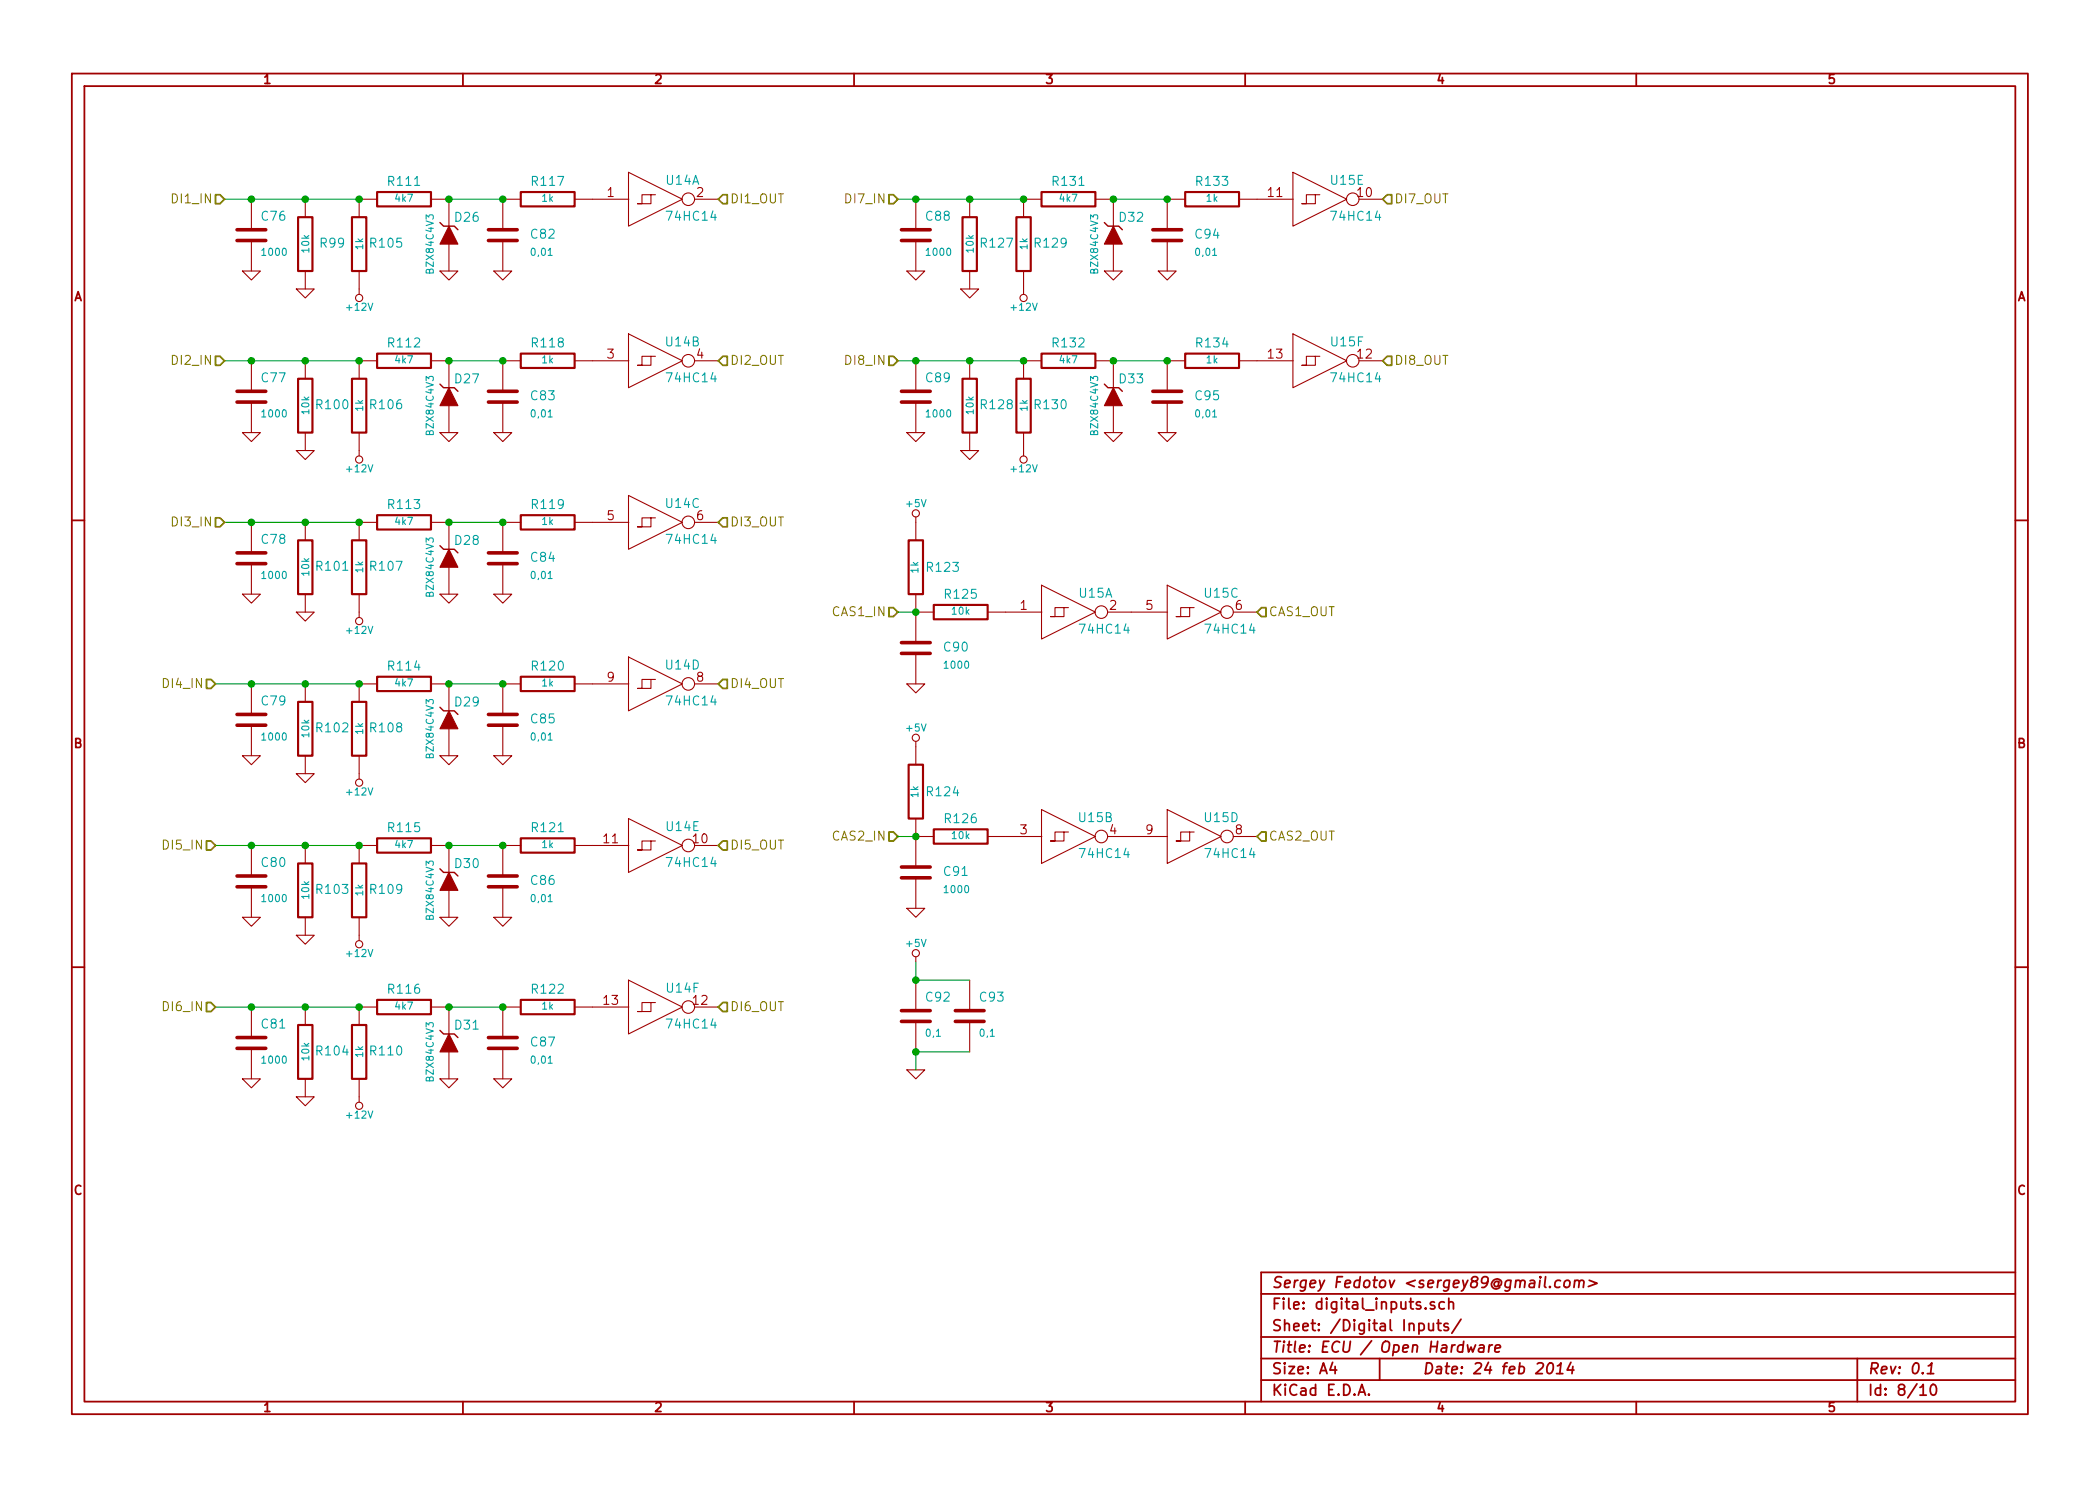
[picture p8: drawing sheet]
EESchema Schematic File Version 2
LIBS:openecu
LIBS:openecu-cache
EELAYER 27 0
EELAYER END
$Descr A4 11693 8268
encoding utf-8
Sheet 8 10
Title "ECU / Open Hardware"
Date "24 feb 2014"
Rev "0.1"
Comp "Sergey Fedotov <sergey89@gmail.com>"
Comment1 ""
Comment2 ""
Comment3 ""
Comment4 ""
$EndDescr
$Comp
L 74HC14 U14
U 1 1
P 3600 1100
F 0 "U14" H 3800 1200 50  0000 C CNN
F 1 "74HC14" H 3850 1000 50  0000 C CNN
F 2 "~" H 3650 1100 60  0000 C CNN
F 3 "~" H 3650 1100 60  0000 C CNN
	1    3600 1100
	1    0    0    -1  
$EndComp
$Comp
L R R117
U 1 1
P 3050 1100
F 0 "R117" V 3150 1100 50  0000 C CNN
F 1 "1k" V 3057 1101 40  0000 C CNN
F 2 "~" V 2980 1100 30  0000 C CNN
F 3 "~" H 3050 1100 30  0000 C CNN
	1    3050 1100
	0    -1   -1   0   
$EndComp
$Comp
L C C82
U 1 1
P 2800 1300
F 0 "C82" H 2950 1300 50  0000 L CNN
F 1 "0,01" H 2950 1200 40  0000 L CNN
F 2 "~" H 2838 1150 30  0000 C CNN
F 3 "~" H 2800 1300 60  0000 C CNN
	1    2800 1300
	1    0    0    -1  
$EndComp
$Comp
L BZX84C4V3 D26
U 1 1
P 2500 1300
F 0 "D26" V 2600 1200 50  0000 C CNN
F 1 "BZX84C4V3" H 2450 1400 40  0000 C CNN
F 2 "~" H 2500 1300 60  0000 C CNN
F 3 "~" H 2500 1300 60  0000 C CNN
	1    2500 1300
	0    -1   -1   0   
$EndComp
Wire Wire Line
	2500 1100 2800 1100
Connection ~ 2800 1100
$Comp
L GND #PWR147
U 1 1
P 2500 1500
F 0 "#PWR147" H 2500 1500 30  0001 C CNN
F 1 "GND" H 2500 1430 30  0001 C CNN
F 2 "~" H 2500 1500 60  0000 C CNN
F 3 "~" H 2500 1500 60  0000 C CNN
	1    2500 1500
	1    0    0    -1  
$EndComp
$Comp
L GND #PWR153
U 1 1
P 2800 1500
F 0 "#PWR153" H 2800 1500 30  0001 C CNN
F 1 "GND" H 2800 1430 30  0001 C CNN
F 2 "~" H 2800 1500 60  0000 C CNN
F 3 "~" H 2800 1500 60  0000 C CNN
	1    2800 1500
	1    0    0    -1  
$EndComp
$Comp
L R R111
U 1 1
P 2250 1100
F 0 "R111" V 2350 1100 50  0000 C CNN
F 1 "4k7" V 2257 1101 40  0000 C CNN
F 2 "~" V 2180 1100 30  0000 C CNN
F 3 "~" H 2250 1100 30  0000 C CNN
	1    2250 1100
	0    -1   -1   0   
$EndComp
Connection ~ 2500 1100
$Comp
L R R99
U 1 1
P 1700 1350
F 0 "R99" H 1850 1350 50  0000 C CNN
F 1 "10k" V 1707 1351 40  0000 C CNN
F 2 "~" V 1630 1350 30  0000 C CNN
F 3 "~" H 1700 1350 30  0000 C CNN
	1    1700 1350
	1    0    0    -1  
$EndComp
$Comp
L R R105
U 1 1
P 2000 1350
F 0 "R105" H 2150 1350 50  0000 C CNN
F 1 "1k" V 2007 1351 40  0000 C CNN
F 2 "~" V 1930 1350 30  0000 C CNN
F 3 "~" H 2000 1350 30  0000 C CNN
	1    2000 1350
	1    0    0    -1  
$EndComp
$Comp
L +12V #PWR141
U 1 1
P 2000 1600
F 0 "#PWR141" H 2000 1690 20  0001 C CNN
F 1 "+12V" H 2000 1700 40  0000 C CNN
F 2 "~" H 2000 1600 60  0000 C CNN
F 3 "~" H 2000 1600 60  0000 C CNN
	1    2000 1600
	-1   0    0    1   
$EndComp
$Comp
L GND #PWR135
U 1 1
P 1700 1600
F 0 "#PWR135" H 1700 1600 30  0001 C CNN
F 1 "GND" H 1700 1530 30  0001 C CNN
F 2 "~" H 1700 1600 60  0000 C CNN
F 3 "~" H 1700 1600 60  0000 C CNN
	1    1700 1600
	1    0    0    -1  
$EndComp
Wire Wire Line
	1250 1100 1400 1100
Wire Wire Line
	1400 1100 1700 1100
Wire Wire Line
	1700 1100 2000 1100
Wire Wire Line
	1700 1100 1700 1100
Connection ~ 2000 1100
Text HLabel 1250 1100 0    50   Input ~ 0
DI1_IN
Connection ~ 1700 1100
Text HLabel 4000 1100 2    50   Input ~ 0
DI1_OUT
$Comp
L 74HC14 U14
U 2 1
P 3600 2000
F 0 "U14" H 3800 2100 50  0000 C CNN
F 1 "74HC14" H 3850 1900 50  0000 C CNN
F 2 "~" H 3650 2000 60  0000 C CNN
F 3 "~" H 3650 2000 60  0000 C CNN
	2    3600 2000
	1    0    0    -1  
$EndComp
$Comp
L R R118
U 1 1
P 3050 2000
F 0 "R118" V 3150 2000 50  0000 C CNN
F 1 "1k" V 3057 2001 40  0000 C CNN
F 2 "~" V 2980 2000 30  0000 C CNN
F 3 "~" H 3050 2000 30  0000 C CNN
	1    3050 2000
	0    -1   -1   0   
$EndComp
$Comp
L C C83
U 1 1
P 2800 2200
F 0 "C83" H 2950 2200 50  0000 L CNN
F 1 "0,01" H 2950 2100 40  0000 L CNN
F 2 "~" H 2838 2050 30  0000 C CNN
F 3 "~" H 2800 2200 60  0000 C CNN
	1    2800 2200
	1    0    0    -1  
$EndComp
$Comp
L BZX84C4V3 D27
U 1 1
P 2500 2200
F 0 "D27" V 2600 2100 50  0000 C CNN
F 1 "BZX84C4V3" H 2450 2300 40  0000 C CNN
F 2 "~" H 2500 2200 60  0000 C CNN
F 3 "~" H 2500 2200 60  0000 C CNN
	1    2500 2200
	0    -1   -1   0   
$EndComp
Wire Wire Line
	2500 2000 2800 2000
Connection ~ 2800 2000
$Comp
L GND #PWR148
U 1 1
P 2500 2400
F 0 "#PWR148" H 2500 2400 30  0001 C CNN
F 1 "GND" H 2500 2330 30  0001 C CNN
F 2 "~" H 2500 2400 60  0000 C CNN
F 3 "~" H 2500 2400 60  0000 C CNN
	1    2500 2400
	1    0    0    -1  
$EndComp
$Comp
L GND #PWR154
U 1 1
P 2800 2400
F 0 "#PWR154" H 2800 2400 30  0001 C CNN
F 1 "GND" H 2800 2330 30  0001 C CNN
F 2 "~" H 2800 2400 60  0000 C CNN
F 3 "~" H 2800 2400 60  0000 C CNN
	1    2800 2400
	1    0    0    -1  
$EndComp
$Comp
L R R112
U 1 1
P 2250 2000
F 0 "R112" V 2350 2000 50  0000 C CNN
F 1 "4k7" V 2257 2001 40  0000 C CNN
F 2 "~" V 2180 2000 30  0000 C CNN
F 3 "~" H 2250 2000 30  0000 C CNN
	1    2250 2000
	0    -1   -1   0   
$EndComp
Connection ~ 2500 2000
$Comp
L R R100
U 1 1
P 1700 2250
F 0 "R100" H 1850 2250 50  0000 C CNN
F 1 "10k" V 1707 2251 40  0000 C CNN
F 2 "~" V 1630 2250 30  0000 C CNN
F 3 "~" H 1700 2250 30  0000 C CNN
	1    1700 2250
	1    0    0    -1  
$EndComp
$Comp
L R R106
U 1 1
P 2000 2250
F 0 "R106" H 2150 2250 50  0000 C CNN
F 1 "1k" V 2007 2251 40  0000 C CNN
F 2 "~" V 1930 2250 30  0000 C CNN
F 3 "~" H 2000 2250 30  0000 C CNN
	1    2000 2250
	1    0    0    -1  
$EndComp
$Comp
L +12V #PWR142
U 1 1
P 2000 2500
F 0 "#PWR142" H 2000 2590 20  0001 C CNN
F 1 "+12V" H 2000 2600 40  0000 C CNN
F 2 "~" H 2000 2500 60  0000 C CNN
F 3 "~" H 2000 2500 60  0000 C CNN
	1    2000 2500
	-1   0    0    1   
$EndComp
$Comp
L GND #PWR136
U 1 1
P 1700 2500
F 0 "#PWR136" H 1700 2500 30  0001 C CNN
F 1 "GND" H 1700 2430 30  0001 C CNN
F 2 "~" H 1700 2500 60  0000 C CNN
F 3 "~" H 1700 2500 60  0000 C CNN
	1    1700 2500
	1    0    0    -1  
$EndComp
Wire Wire Line
	1250 2000 1400 2000
Wire Wire Line
	1400 2000 1700 2000
Wire Wire Line
	1700 2000 2000 2000
Wire Wire Line
	1700 2000 1700 2000
Connection ~ 2000 2000
Text HLabel 1250 2000 0    50   Input ~ 0
DI2_IN
Connection ~ 1700 2000
Text HLabel 4000 2000 2    50   Input ~ 0
DI2_OUT
$Comp
L 74HC14 U14
U 3 1
P 3600 2900
F 0 "U14" H 3800 3000 50  0000 C CNN
F 1 "74HC14" H 3850 2800 50  0000 C CNN
F 2 "~" H 3650 2900 60  0000 C CNN
F 3 "~" H 3650 2900 60  0000 C CNN
	3    3600 2900
	1    0    0    -1  
$EndComp
$Comp
L R R119
U 1 1
P 3050 2900
F 0 "R119" V 3150 2900 50  0000 C CNN
F 1 "1k" V 3057 2901 40  0000 C CNN
F 2 "~" V 2980 2900 30  0000 C CNN
F 3 "~" H 3050 2900 30  0000 C CNN
	1    3050 2900
	0    -1   -1   0   
$EndComp
$Comp
L C C84
U 1 1
P 2800 3100
F 0 "C84" H 2950 3100 50  0000 L CNN
F 1 "0,01" H 2950 3000 40  0000 L CNN
F 2 "~" H 2838 2950 30  0000 C CNN
F 3 "~" H 2800 3100 60  0000 C CNN
	1    2800 3100
	1    0    0    -1  
$EndComp
$Comp
L BZX84C4V3 D28
U 1 1
P 2500 3100
F 0 "D28" V 2600 3000 50  0000 C CNN
F 1 "BZX84C4V3" H 2450 3200 40  0000 C CNN
F 2 "~" H 2500 3100 60  0000 C CNN
F 3 "~" H 2500 3100 60  0000 C CNN
	1    2500 3100
	0    -1   -1   0   
$EndComp
Wire Wire Line
	2500 2900 2800 2900
Connection ~ 2800 2900
$Comp
L GND #PWR149
U 1 1
P 2500 3300
F 0 "#PWR149" H 2500 3300 30  0001 C CNN
F 1 "GND" H 2500 3230 30  0001 C CNN
F 2 "~" H 2500 3300 60  0000 C CNN
F 3 "~" H 2500 3300 60  0000 C CNN
	1    2500 3300
	1    0    0    -1  
$EndComp
$Comp
L GND #PWR155
U 1 1
P 2800 3300
F 0 "#PWR155" H 2800 3300 30  0001 C CNN
F 1 "GND" H 2800 3230 30  0001 C CNN
F 2 "~" H 2800 3300 60  0000 C CNN
F 3 "~" H 2800 3300 60  0000 C CNN
	1    2800 3300
	1    0    0    -1  
$EndComp
$Comp
L R R113
U 1 1
P 2250 2900
F 0 "R113" V 2350 2900 50  0000 C CNN
F 1 "4k7" V 2257 2901 40  0000 C CNN
F 2 "~" V 2180 2900 30  0000 C CNN
F 3 "~" H 2250 2900 30  0000 C CNN
	1    2250 2900
	0    -1   -1   0   
$EndComp
Connection ~ 2500 2900
$Comp
L R R101
U 1 1
P 1700 3150
F 0 "R101" H 1850 3150 50  0000 C CNN
F 1 "10k" V 1707 3151 40  0000 C CNN
F 2 "~" V 1630 3150 30  0000 C CNN
F 3 "~" H 1700 3150 30  0000 C CNN
	1    1700 3150
	1    0    0    -1  
$EndComp
$Comp
L R R107
U 1 1
P 2000 3150
F 0 "R107" H 2150 3150 50  0000 C CNN
F 1 "1k" V 2007 3151 40  0000 C CNN
F 2 "~" V 1930 3150 30  0000 C CNN
F 3 "~" H 2000 3150 30  0000 C CNN
	1    2000 3150
	1    0    0    -1  
$EndComp
$Comp
L +12V #PWR143
U 1 1
P 2000 3400
F 0 "#PWR143" H 2000 3490 20  0001 C CNN
F 1 "+12V" H 2000 3500 40  0000 C CNN
F 2 "~" H 2000 3400 60  0000 C CNN
F 3 "~" H 2000 3400 60  0000 C CNN
	1    2000 3400
	-1   0    0    1   
$EndComp
$Comp
L GND #PWR137
U 1 1
P 1700 3400
F 0 "#PWR137" H 1700 3400 30  0001 C CNN
F 1 "GND" H 1700 3330 30  0001 C CNN
F 2 "~" H 1700 3400 60  0000 C CNN
F 3 "~" H 1700 3400 60  0000 C CNN
	1    1700 3400
	1    0    0    -1  
$EndComp
Wire Wire Line
	1250 2900 1400 2900
Wire Wire Line
	1400 2900 1700 2900
Wire Wire Line
	1700 2900 2000 2900
Wire Wire Line
	1700 2900 1700 2900
Connection ~ 2000 2900
Text HLabel 1250 2900 0    50   Input ~ 0
DI3_IN
Connection ~ 1700 2900
Text HLabel 4000 2900 2    50   Input ~ 0
DI3_OUT
$Comp
L 74HC14 U14
U 4 1
P 3600 3800
F 0 "U14" H 3800 3900 50  0000 C CNN
F 1 "74HC14" H 3850 3700 50  0000 C CNN
F 2 "~" H 3650 3800 60  0000 C CNN
F 3 "~" H 3650 3800 60  0000 C CNN
	4    3600 3800
	1    0    0    -1  
$EndComp
$Comp
L R R120
U 1 1
P 3050 3800
F 0 "R120" V 3150 3800 50  0000 C CNN
F 1 "1k" V 3057 3801 40  0000 C CNN
F 2 "~" V 2980 3800 30  0000 C CNN
F 3 "~" H 3050 3800 30  0000 C CNN
	1    3050 3800
	0    -1   -1   0   
$EndComp
$Comp
L C C85
U 1 1
P 2800 4000
F 0 "C85" H 2950 4000 50  0000 L CNN
F 1 "0,01" H 2950 3900 40  0000 L CNN
F 2 "~" H 2838 3850 30  0000 C CNN
F 3 "~" H 2800 4000 60  0000 C CNN
	1    2800 4000
	1    0    0    -1  
$EndComp
$Comp
L BZX84C4V3 D29
U 1 1
P 2500 4000
F 0 "D29" V 2600 3900 50  0000 C CNN
F 1 "BZX84C4V3" H 2450 4100 40  0000 C CNN
F 2 "~" H 2500 4000 60  0000 C CNN
F 3 "~" H 2500 4000 60  0000 C CNN
	1    2500 4000
	0    -1   -1   0   
$EndComp
Wire Wire Line
	2500 3800 2800 3800
Connection ~ 2800 3800
$Comp
L GND #PWR150
U 1 1
P 2500 4200
F 0 "#PWR150" H 2500 4200 30  0001 C CNN
F 1 "GND" H 2500 4130 30  0001 C CNN
F 2 "~" H 2500 4200 60  0000 C CNN
F 3 "~" H 2500 4200 60  0000 C CNN
	1    2500 4200
	1    0    0    -1  
$EndComp
$Comp
L GND #PWR156
U 1 1
P 2800 4200
F 0 "#PWR156" H 2800 4200 30  0001 C CNN
F 1 "GND" H 2800 4130 30  0001 C CNN
F 2 "~" H 2800 4200 60  0000 C CNN
F 3 "~" H 2800 4200 60  0000 C CNN
	1    2800 4200
	1    0    0    -1  
$EndComp
$Comp
L R R114
U 1 1
P 2250 3800
F 0 "R114" V 2350 3800 50  0000 C CNN
F 1 "4k7" V 2257 3801 40  0000 C CNN
F 2 "~" V 2180 3800 30  0000 C CNN
F 3 "~" H 2250 3800 30  0000 C CNN
	1    2250 3800
	0    -1   -1   0   
$EndComp
Connection ~ 2500 3800
$Comp
L R R102
U 1 1
P 1700 4050
F 0 "R102" H 1850 4050 50  0000 C CNN
F 1 "10k" V 1707 4051 40  0000 C CNN
F 2 "~" V 1630 4050 30  0000 C CNN
F 3 "~" H 1700 4050 30  0000 C CNN
	1    1700 4050
	1    0    0    -1  
$EndComp
$Comp
L R R108
U 1 1
P 2000 4050
F 0 "R108" H 2150 4050 50  0000 C CNN
F 1 "1k" V 2007 4051 40  0000 C CNN
F 2 "~" V 1930 4050 30  0000 C CNN
F 3 "~" H 2000 4050 30  0000 C CNN
	1    2000 4050
	1    0    0    -1  
$EndComp
$Comp
L +12V #PWR144
U 1 1
P 2000 4300
F 0 "#PWR144" H 2000 4390 20  0001 C CNN
F 1 "+12V" H 2000 4400 40  0000 C CNN
F 2 "~" H 2000 4300 60  0000 C CNN
F 3 "~" H 2000 4300 60  0000 C CNN
	1    2000 4300
	-1   0    0    1   
$EndComp
$Comp
L GND #PWR138
U 1 1
P 1700 4300
F 0 "#PWR138" H 1700 4300 30  0001 C CNN
F 1 "GND" H 1700 4230 30  0001 C CNN
F 2 "~" H 1700 4300 60  0000 C CNN
F 3 "~" H 1700 4300 60  0000 C CNN
	1    1700 4300
	1    0    0    -1  
$EndComp
Wire Wire Line
	1200 3800 1400 3800
Wire Wire Line
	1400 3800 1700 3800
Wire Wire Line
	1700 3800 2000 3800
Wire Wire Line
	1700 3800 1700 3800
Connection ~ 2000 3800
Text HLabel 1200 3800 0    50   Input ~ 0
DI4_IN
Connection ~ 1700 3800
Text HLabel 4000 3800 2    50   Input ~ 0
DI4_OUT
$Comp
L 74HC14 U14
U 5 1
P 3600 4700
F 0 "U14" H 3800 4800 50  0000 C CNN
F 1 "74HC14" H 3850 4600 50  0000 C CNN
F 2 "~" H 3650 4700 60  0000 C CNN
F 3 "~" H 3650 4700 60  0000 C CNN
	5    3600 4700
	1    0    0    -1  
$EndComp
$Comp
L R R121
U 1 1
P 3050 4700
F 0 "R121" V 3150 4700 50  0000 C CNN
F 1 "1k" V 3057 4701 40  0000 C CNN
F 2 "~" V 2980 4700 30  0000 C CNN
F 3 "~" H 3050 4700 30  0000 C CNN
	1    3050 4700
	0    -1   -1   0   
$EndComp
$Comp
L C C86
U 1 1
P 2800 4900
F 0 "C86" H 2950 4900 50  0000 L CNN
F 1 "0,01" H 2950 4800 40  0000 L CNN
F 2 "~" H 2838 4750 30  0000 C CNN
F 3 "~" H 2800 4900 60  0000 C CNN
	1    2800 4900
	1    0    0    -1  
$EndComp
$Comp
L BZX84C4V3 D30
U 1 1
P 2500 4900
F 0 "D30" V 2600 4800 50  0000 C CNN
F 1 "BZX84C4V3" H 2450 5000 40  0000 C CNN
F 2 "~" H 2500 4900 60  0000 C CNN
F 3 "~" H 2500 4900 60  0000 C CNN
	1    2500 4900
	0    -1   -1   0   
$EndComp
Wire Wire Line
	2500 4700 2800 4700
Connection ~ 2800 4700
$Comp
L GND #PWR151
U 1 1
P 2500 5100
F 0 "#PWR151" H 2500 5100 30  0001 C CNN
F 1 "GND" H 2500 5030 30  0001 C CNN
F 2 "~" H 2500 5100 60  0000 C CNN
F 3 "~" H 2500 5100 60  0000 C CNN
	1    2500 5100
	1    0    0    -1  
$EndComp
$Comp
L GND #PWR157
U 1 1
P 2800 5100
F 0 "#PWR157" H 2800 5100 30  0001 C CNN
F 1 "GND" H 2800 5030 30  0001 C CNN
F 2 "~" H 2800 5100 60  0000 C CNN
F 3 "~" H 2800 5100 60  0000 C CNN
	1    2800 5100
	1    0    0    -1  
$EndComp
$Comp
L R R115
U 1 1
P 2250 4700
F 0 "R115" V 2350 4700 50  0000 C CNN
F 1 "4k7" V 2257 4701 40  0000 C CNN
F 2 "~" V 2180 4700 30  0000 C CNN
F 3 "~" H 2250 4700 30  0000 C CNN
	1    2250 4700
	0    -1   -1   0   
$EndComp
Connection ~ 2500 4700
$Comp
L R R103
U 1 1
P 1700 4950
F 0 "R103" H 1850 4950 50  0000 C CNN
F 1 "10k" V 1707 4951 40  0000 C CNN
F 2 "~" V 1630 4950 30  0000 C CNN
F 3 "~" H 1700 4950 30  0000 C CNN
	1    1700 4950
	1    0    0    -1  
$EndComp
$Comp
L R R109
U 1 1
P 2000 4950
F 0 "R109" H 2150 4950 50  0000 C CNN
F 1 "1k" V 2007 4951 40  0000 C CNN
F 2 "~" V 1930 4950 30  0000 C CNN
F 3 "~" H 2000 4950 30  0000 C CNN
	1    2000 4950
	1    0    0    -1  
$EndComp
$Comp
L +12V #PWR145
U 1 1
P 2000 5200
F 0 "#PWR145" H 2000 5290 20  0001 C CNN
F 1 "+12V" H 2000 5300 40  0000 C CNN
F 2 "~" H 2000 5200 60  0000 C CNN
F 3 "~" H 2000 5200 60  0000 C CNN
	1    2000 5200
	-1   0    0    1   
$EndComp
$Comp
L GND #PWR139
U 1 1
P 1700 5200
F 0 "#PWR139" H 1700 5200 30  0001 C CNN
F 1 "GND" H 1700 5130 30  0001 C CNN
F 2 "~" H 1700 5200 60  0000 C CNN
F 3 "~" H 1700 5200 60  0000 C CNN
	1    1700 5200
	1    0    0    -1  
$EndComp
Wire Wire Line
	1200 4700 1400 4700
Wire Wire Line
	1400 4700 1700 4700
Wire Wire Line
	1700 4700 2000 4700
Wire Wire Line
	1700 4700 1700 4700
Connection ~ 2000 4700
Text HLabel 1200 4700 0    50   Input ~ 0
DI5_IN
Connection ~ 1700 4700
Text HLabel 4000 4700 2    50   Input ~ 0
DI5_OUT
$Comp
L 74HC14 U14
U 6 1
P 3600 5600
F 0 "U14" H 3800 5700 50  0000 C CNN
F 1 "74HC14" H 3850 5500 50  0000 C CNN
F 2 "~" H 3650 5600 60  0000 C CNN
F 3 "~" H 3650 5600 60  0000 C CNN
	6    3600 5600
	1    0    0    -1  
$EndComp
$Comp
L R R122
U 1 1
P 3050 5600
F 0 "R122" V 3150 5600 50  0000 C CNN
F 1 "1k" V 3057 5601 40  0000 C CNN
F 2 "~" V 2980 5600 30  0000 C CNN
F 3 "~" H 3050 5600 30  0000 C CNN
	1    3050 5600
	0    -1   -1   0   
$EndComp
$Comp
L C C87
U 1 1
P 2800 5800
F 0 "C87" H 2950 5800 50  0000 L CNN
F 1 "0,01" H 2950 5700 40  0000 L CNN
F 2 "~" H 2838 5650 30  0000 C CNN
F 3 "~" H 2800 5800 60  0000 C CNN
	1    2800 5800
	1    0    0    -1  
$EndComp
$Comp
L BZX84C4V3 D31
U 1 1
P 2500 5800
F 0 "D31" V 2600 5700 50  0000 C CNN
F 1 "BZX84C4V3" H 2450 5900 40  0000 C CNN
F 2 "~" H 2500 5800 60  0000 C CNN
F 3 "~" H 2500 5800 60  0000 C CNN
	1    2500 5800
	0    -1   -1   0   
$EndComp
Wire Wire Line
	2500 5600 2800 5600
Connection ~ 2800 5600
$Comp
L GND #PWR152
U 1 1
P 2500 6000
F 0 "#PWR152" H 2500 6000 30  0001 C CNN
F 1 "GND" H 2500 5930 30  0001 C CNN
F 2 "~" H 2500 6000 60  0000 C CNN
F 3 "~" H 2500 6000 60  0000 C CNN
	1    2500 6000
	1    0    0    -1  
$EndComp
$Comp
L GND #PWR158
U 1 1
P 2800 6000
F 0 "#PWR158" H 2800 6000 30  0001 C CNN
F 1 "GND" H 2800 5930 30  0001 C CNN
F 2 "~" H 2800 6000 60  0000 C CNN
F 3 "~" H 2800 6000 60  0000 C CNN
	1    2800 6000
	1    0    0    -1  
$EndComp
$Comp
L R R116
U 1 1
P 2250 5600
F 0 "R116" V 2350 5600 50  0000 C CNN
F 1 "4k7" V 2257 5601 40  0000 C CNN
F 2 "~" V 2180 5600 30  0000 C CNN
F 3 "~" H 2250 5600 30  0000 C CNN
	1    2250 5600
	0    -1   -1   0   
$EndComp
Connection ~ 2500 5600
$Comp
L R R104
U 1 1
P 1700 5850
F 0 "R104" H 1850 5850 50  0000 C CNN
F 1 "10k" V 1707 5851 40  0000 C CNN
F 2 "~" V 1630 5850 30  0000 C CNN
F 3 "~" H 1700 5850 30  0000 C CNN
	1    1700 5850
	1    0    0    -1  
$EndComp
$Comp
L R R110
U 1 1
P 2000 5850
F 0 "R110" H 2150 5850 50  0000 C CNN
F 1 "1k" V 2007 5851 40  0000 C CNN
F 2 "~" V 1930 5850 30  0000 C CNN
F 3 "~" H 2000 5850 30  0000 C CNN
	1    2000 5850
	1    0    0    -1  
$EndComp
$Comp
L +12V #PWR146
U 1 1
P 2000 6100
F 0 "#PWR146" H 2000 6190 20  0001 C CNN
F 1 "+12V" H 2000 6200 40  0000 C CNN
F 2 "~" H 2000 6100 60  0000 C CNN
F 3 "~" H 2000 6100 60  0000 C CNN
	1    2000 6100
	-1   0    0    1   
$EndComp
$Comp
L GND #PWR140
U 1 1
P 1700 6100
F 0 "#PWR140" H 1700 6100 30  0001 C CNN
F 1 "GND" H 1700 6030 30  0001 C CNN
F 2 "~" H 1700 6100 60  0000 C CNN
F 3 "~" H 1700 6100 60  0000 C CNN
	1    1700 6100
	1    0    0    -1  
$EndComp
Wire Wire Line
	1200 5600 1400 5600
Wire Wire Line
	1400 5600 1700 5600
Wire Wire Line
	1700 5600 2000 5600
Wire Wire Line
	1700 5600 1700 5600
Connection ~ 2000 5600
Text HLabel 1200 5600 0    50   Input ~ 0
DI6_IN
Connection ~ 1700 5600
Text HLabel 4000 5600 2    50   Input ~ 0
DI6_OUT
$Comp
L 74HC14 U15
U 5 1
P 7300 1100
F 0 "U15" H 7500 1200 50  0000 C CNN
F 1 "74HC14" H 7550 1000 50  0000 C CNN
F 2 "~" H 7350 1100 60  0000 C CNN
F 3 "~" H 7350 1100 60  0000 C CNN
	5    7300 1100
	1    0    0    -1  
$EndComp
$Comp
L R R133
U 1 1
P 6750 1100
F 0 "R133" V 6850 1100 50  0000 C CNN
F 1 "1k" V 6757 1101 40  0000 C CNN
F 2 "~" V 6680 1100 30  0000 C CNN
F 3 "~" H 6750 1100 30  0000 C CNN
	1    6750 1100
	0    -1   -1   0   
$EndComp
$Comp
L C C94
U 1 1
P 6500 1300
F 0 "C94" H 6650 1300 50  0000 L CNN
F 1 "0,01" H 6650 1200 40  0000 L CNN
F 2 "~" H 6538 1150 30  0000 C CNN
F 3 "~" H 6500 1300 60  0000 C CNN
	1    6500 1300
	1    0    0    -1  
$EndComp
$Comp
L BZX84C4V3 D32
U 1 1
P 6200 1300
F 0 "D32" V 6300 1200 50  0000 C CNN
F 1 "BZX84C4V3" H 6150 1400 40  0000 C CNN
F 2 "~" H 6200 1300 60  0000 C CNN
F 3 "~" H 6200 1300 60  0000 C CNN
	1    6200 1300
	0    -1   -1   0   
$EndComp
Wire Wire Line
	6200 1100 6500 1100
Connection ~ 6500 1100
$Comp
L GND #PWR171
U 1 1
P 6200 1500
F 0 "#PWR171" H 6200 1500 30  0001 C CNN
F 1 "GND" H 6200 1430 30  0001 C CNN
F 2 "~" H 6200 1500 60  0000 C CNN
F 3 "~" H 6200 1500 60  0000 C CNN
	1    6200 1500
	1    0    0    -1  
$EndComp
$Comp
L GND #PWR173
U 1 1
P 6500 1500
F 0 "#PWR173" H 6500 1500 30  0001 C CNN
F 1 "GND" H 6500 1430 30  0001 C CNN
F 2 "~" H 6500 1500 60  0000 C CNN
F 3 "~" H 6500 1500 60  0000 C CNN
	1    6500 1500
	1    0    0    -1  
$EndComp
$Comp
L R R131
U 1 1
P 5950 1100
F 0 "R131" V 6050 1100 50  0000 C CNN
F 1 "4k7" V 5957 1101 40  0000 C CNN
F 2 "~" V 5880 1100 30  0000 C CNN
F 3 "~" H 5950 1100 30  0000 C CNN
	1    5950 1100
	0    -1   -1   0   
$EndComp
Connection ~ 6200 1100
$Comp
L R R127
U 1 1
P 5400 1350
F 0 "R127" H 5550 1350 50  0000 C CNN
F 1 "10k" V 5407 1351 40  0000 C CNN
F 2 "~" V 5330 1350 30  0000 C CNN
F 3 "~" H 5400 1350 30  0000 C CNN
	1    5400 1350
	1    0    0    -1  
$EndComp
$Comp
L R R129
U 1 1
P 5700 1350
F 0 "R129" H 5850 1350 50  0000 C CNN
F 1 "1k" V 5707 1351 40  0000 C CNN
F 2 "~" V 5630 1350 30  0000 C CNN
F 3 "~" H 5700 1350 30  0000 C CNN
	1    5700 1350
	1    0    0    -1  
$EndComp
$Comp
L +12V #PWR169
U 1 1
P 5700 1600
F 0 "#PWR169" H 5700 1690 20  0001 C CNN
F 1 "+12V" H 5700 1700 40  0000 C CNN
F 2 "~" H 5700 1600 60  0000 C CNN
F 3 "~" H 5700 1600 60  0000 C CNN
	1    5700 1600
	-1   0    0    1   
$EndComp
$Comp
L GND #PWR167
U 1 1
P 5400 1600
F 0 "#PWR167" H 5400 1600 30  0001 C CNN
F 1 "GND" H 5400 1530 30  0001 C CNN
F 2 "~" H 5400 1600 60  0000 C CNN
F 3 "~" H 5400 1600 60  0000 C CNN
	1    5400 1600
	1    0    0    -1  
$EndComp
Wire Wire Line
	5000 1100 5100 1100
Wire Wire Line
	5100 1100 5400 1100
Wire Wire Line
	5400 1100 5700 1100
Wire Wire Line
	5400 1100 5400 1100
Connection ~ 5700 1100
Text HLabel 5000 1100 0    50   Input ~ 0
DI7_IN
Connection ~ 5400 1100
Text HLabel 7700 1100 2    50   Input ~ 0
DI7_OUT
$Comp
L 74HC14 U15
U 6 1
P 7300 2000
F 0 "U15" H 7500 2100 50  0000 C CNN
F 1 "74HC14" H 7550 1900 50  0000 C CNN
F 2 "~" H 7350 2000 60  0000 C CNN
F 3 "~" H 7350 2000 60  0000 C CNN
	6    7300 2000
	1    0    0    -1  
$EndComp
$Comp
L R R134
U 1 1
P 6750 2000
F 0 "R134" V 6850 2000 50  0000 C CNN
F 1 "1k" V 6757 2001 40  0000 C CNN
F 2 "~" V 6680 2000 30  0000 C CNN
F 3 "~" H 6750 2000 30  0000 C CNN
	1    6750 2000
	0    -1   -1   0   
$EndComp
$Comp
L C C95
U 1 1
P 6500 2200
F 0 "C95" H 6650 2200 50  0000 L CNN
F 1 "0,01" H 6650 2100 40  0000 L CNN
F 2 "~" H 6538 2050 30  0000 C CNN
F 3 "~" H 6500 2200 60  0000 C CNN
	1    6500 2200
	1    0    0    -1  
$EndComp
$Comp
L BZX84C4V3 D33
U 1 1
P 6200 2200
F 0 "D33" V 6300 2100 50  0000 C CNN
F 1 "BZX84C4V3" H 6150 2300 40  0000 C CNN
F 2 "~" H 6200 2200 60  0000 C CNN
F 3 "~" H 6200 2200 60  0000 C CNN
	1    6200 2200
	0    -1   -1   0   
$EndComp
Wire Wire Line
	6200 2000 6500 2000
Connection ~ 6500 2000
$Comp
L GND #PWR172
U 1 1
P 6200 2400
F 0 "#PWR172" H 6200 2400 30  0001 C CNN
F 1 "GND" H 6200 2330 30  0001 C CNN
F 2 "~" H 6200 2400 60  0000 C CNN
F 3 "~" H 6200 2400 60  0000 C CNN
	1    6200 2400
	1    0    0    -1  
$EndComp
$Comp
L GND #PWR174
U 1 1
P 6500 2400
F 0 "#PWR174" H 6500 2400 30  0001 C CNN
F 1 "GND" H 6500 2330 30  0001 C CNN
F 2 "~" H 6500 2400 60  0000 C CNN
F 3 "~" H 6500 2400 60  0000 C CNN
	1    6500 2400
	1    0    0    -1  
$EndComp
$Comp
L R R132
U 1 1
P 5950 2000
F 0 "R132" V 6050 2000 50  0000 C CNN
F 1 "4k7" V 5957 2001 40  0000 C CNN
F 2 "~" V 5880 2000 30  0000 C CNN
F 3 "~" H 5950 2000 30  0000 C CNN
	1    5950 2000
	0    -1   -1   0   
$EndComp
Connection ~ 6200 2000
$Comp
L R R128
U 1 1
P 5400 2250
F 0 "R128" H 5550 2250 50  0000 C CNN
F 1 "10k" V 5407 2251 40  0000 C CNN
F 2 "~" V 5330 2250 30  0000 C CNN
F 3 "~" H 5400 2250 30  0000 C CNN
	1    5400 2250
	1    0    0    -1  
$EndComp
$Comp
L R R130
U 1 1
P 5700 2250
F 0 "R130" H 5850 2250 50  0000 C CNN
F 1 "1k" V 5707 2251 40  0000 C CNN
F 2 "~" V 5630 2250 30  0000 C CNN
F 3 "~" H 5700 2250 30  0000 C CNN
	1    5700 2250
	1    0    0    -1  
$EndComp
$Comp
L +12V #PWR170
U 1 1
P 5700 2500
F 0 "#PWR170" H 5700 2590 20  0001 C CNN
F 1 "+12V" H 5700 2600 40  0000 C CNN
F 2 "~" H 5700 2500 60  0000 C CNN
F 3 "~" H 5700 2500 60  0000 C CNN
	1    5700 2500
	-1   0    0    1   
$EndComp
$Comp
L GND #PWR168
U 1 1
P 5400 2500
F 0 "#PWR168" H 5400 2500 30  0001 C CNN
F 1 "GND" H 5400 2430 30  0001 C CNN
F 2 "~" H 5400 2500 60  0000 C CNN
F 3 "~" H 5400 2500 60  0000 C CNN
	1    5400 2500
	1    0    0    -1  
$EndComp
Wire Wire Line
	5000 2000 5100 2000
Wire Wire Line
	5100 2000 5400 2000
Wire Wire Line
	5400 2000 5700 2000
Wire Wire Line
	5400 2000 5400 2000
Connection ~ 5700 2000
Text HLabel 5000 2000 0    50   Input ~ 0
DI8_IN
Connection ~ 5400 2000
Text HLabel 7700 2000 2    50   Input ~ 0
DI8_OUT
$Comp
L 74HC14 U15
U 1 1
P 5900 3400
F 0 "U15" H 6100 3500 50  0000 C CNN
F 1 "74HC14" H 6150 3300 50  0000 C CNN
F 2 "~" H 5950 3400 60  0000 C CNN
F 3 "~" H 5950 3400 60  0000 C CNN
	1    5900 3400
	1    0    0    -1  
$EndComp
$Comp
L 74HC14 U15
U 3 1
P 6600 3400
F 0 "U15" H 6800 3500 50  0000 C CNN
F 1 "74HC14" H 6850 3300 50  0000 C CNN
F 2 "~" H 6650 3400 60  0000 C CNN
F 3 "~" H 6650 3400 60  0000 C CNN
	3    6600 3400
	1    0    0    -1  
$EndComp
$Comp
L R R125
U 1 1
P 5350 3400
F 0 "R125" V 5450 3400 50  0000 C CNN
F 1 "10k" V 5357 3401 40  0000 C CNN
F 2 "~" V 5280 3400 30  0000 C CNN
F 3 "~" H 5350 3400 30  0000 C CNN
	1    5350 3400
	0    -1   -1   0   
$EndComp
$Comp
L R R123
U 1 1
P 5100 3150
F 0 "R123" H 4950 3150 50  0000 C CNN
F 1 "1k" V 5107 3151 40  0000 C CNN
F 2 "~" V 5030 3150 30  0000 C CNN
F 3 "~" H 5100 3150 30  0000 C CNN
	1    5100 3150
	-1   0    0    1   
$EndComp
$Comp
L +5V #PWR161
U 1 1
P 5100 2900
F 0 "#PWR161" H 5100 2990 20  0001 C CNN
F 1 "+5V" H 5100 3000 40  0000 C CNN
F 2 "~" H 5100 2900 60  0000 C CNN
F 3 "~" H 5100 2900 60  0000 C CNN
	1    5100 2900
	1    0    0    -1  
$EndComp
Text HLabel 5000 3400 0    50   Input ~ 0
CAS1_IN
Wire Wire Line
	5000 3400 5100 3400
Text HLabel 7000 3400 2    50   Input ~ 0
CAS1_OUT
$Comp
L 74HC14 U15
U 2 1
P 5900 4650
F 0 "U15" H 6100 4750 50  0000 C CNN
F 1 "74HC14" H 6150 4550 50  0000 C CNN
F 2 "~" H 5950 4650 60  0000 C CNN
F 3 "~" H 5950 4650 60  0000 C CNN
	2    5900 4650
	1    0    0    -1  
$EndComp
$Comp
L 74HC14 U15
U 4 1
P 6600 4650
F 0 "U15" H 6800 4750 50  0000 C CNN
F 1 "74HC14" H 6850 4550 50  0000 C CNN
F 2 "~" H 6650 4650 60  0000 C CNN
F 3 "~" H 6650 4650 60  0000 C CNN
	4    6600 4650
	1    0    0    -1  
$EndComp
$Comp
L R R126
U 1 1
P 5350 4650
F 0 "R126" V 5450 4650 50  0000 C CNN
F 1 "10k" V 5357 4651 40  0000 C CNN
F 2 "~" V 5280 4650 30  0000 C CNN
F 3 "~" H 5350 4650 30  0000 C CNN
	1    5350 4650
	0    -1   -1   0   
$EndComp
$Comp
L R R124
U 1 1
P 5100 4400
F 0 "R124" H 4950 4400 50  0000 C CNN
F 1 "1k" V 5107 4401 40  0000 C CNN
F 2 "~" V 5030 4400 30  0000 C CNN
F 3 "~" H 5100 4400 30  0000 C CNN
	1    5100 4400
	-1   0    0    1   
$EndComp
$Comp
L +5V #PWR163
U 1 1
P 5100 4150
F 0 "#PWR163" H 5100 4240 20  0001 C CNN
F 1 "+5V" H 5100 4250 40  0000 C CNN
F 2 "~" H 5100 4150 60  0000 C CNN
F 3 "~" H 5100 4150 60  0000 C CNN
	1    5100 4150
	1    0    0    -1  
$EndComp
Text HLabel 5000 4650 0    50   Input ~ 0
CAS2_IN
Wire Wire Line
	5000 4650 5100 4650
Text HLabel 7000 4650 2    50   Input ~ 0
CAS2_OUT
$Comp
L C C92
U 1 1
P 5100 5650
F 0 "C92" H 5150 5750 50  0000 L CNN
F 1 "0,1" H 5150 5550 40  0000 L CNN
F 2 "~" H 5138 5500 30  0000 C CNN
F 3 "~" H 5100 5650 60  0000 C CNN
	1    5100 5650
	1    0    0    -1  
$EndComp
$Comp
L +5V #PWR165
U 1 1
P 5100 5350
F 0 "#PWR165" H 5100 5440 20  0001 C CNN
F 1 "+5V" H 5100 5450 40  0000 C CNN
F 2 "~" H 5100 5350 60  0000 C CNN
F 3 "~" H 5100 5350 60  0000 C CNN
	1    5100 5350
	1    0    0    -1  
$EndComp
Wire Wire Line
	5100 5350 5100 5450
$Comp
L GND #PWR166
U 1 1
P 5100 5950
F 0 "#PWR166" H 5100 5950 30  0001 C CNN
F 1 "GND" H 5100 5880 30  0001 C CNN
F 2 "~" H 5100 5950 60  0000 C CNN
F 3 "~" H 5100 5950 60  0000 C CNN
	1    5100 5950
	1    0    0    -1  
$EndComp
Wire Wire Line
	5100 5950 5100 5850
$Comp
L C C93
U 1 1
P 5400 5650
F 0 "C93" H 5450 5750 50  0000 L CNN
F 1 "0,1" H 5450 5550 40  0000 L CNN
F 2 "~" H 5438 5500 30  0000 C CNN
F 3 "~" H 5400 5650 60  0000 C CNN
	1    5400 5650
	1    0    0    -1  
$EndComp
Wire Wire Line
	5100 5850 5400 5850
Connection ~ 5100 5850
Connection ~ 5100 5450
Wire Wire Line
	5100 5450 5400 5450
$Comp
L C C78
U 1 1
P 1400 3100
F 0 "C78" H 1450 3200 50  0000 L CNN
F 1 "1000" H 1450 3000 40  0000 L CNN
F 2 "~" H 1438 2950 30  0000 C CNN
F 3 "~" H 1400 3100 60  0000 C CNN
	1    1400 3100
	1    0    0    -1  
$EndComp
Connection ~ 1400 2900
$Comp
L GND #PWR131
U 1 1
P 1400 3300
F 0 "#PWR131" H 1400 3300 30  0001 C CNN
F 1 "GND" H 1400 3230 30  0001 C CNN
F 2 "~" H 1400 3300 60  0000 C CNN
F 3 "~" H 1400 3300 60  0000 C CNN
	1    1400 3300
	1    0    0    -1  
$EndComp
$Comp
L C C79
U 1 1
P 1400 4000
F 0 "C79" H 1450 4100 50  0000 L CNN
F 1 "1000" H 1450 3900 40  0000 L CNN
F 2 "~" H 1438 3850 30  0000 C CNN
F 3 "~" H 1400 4000 60  0000 C CNN
	1    1400 4000
	1    0    0    -1  
$EndComp
$Comp
L GND #PWR132
U 1 1
P 1400 4200
F 0 "#PWR132" H 1400 4200 30  0001 C CNN
F 1 "GND" H 1400 4130 30  0001 C CNN
F 2 "~" H 1400 4200 60  0000 C CNN
F 3 "~" H 1400 4200 60  0000 C CNN
	1    1400 4200
	1    0    0    -1  
$EndComp
Connection ~ 1400 3800
$Comp
L C C80
U 1 1
P 1400 4900
F 0 "C80" H 1450 5000 50  0000 L CNN
F 1 "1000" H 1450 4800 40  0000 L CNN
F 2 "~" H 1438 4750 30  0000 C CNN
F 3 "~" H 1400 4900 60  0000 C CNN
	1    1400 4900
	1    0    0    -1  
$EndComp
$Comp
L GND #PWR133
U 1 1
P 1400 5100
F 0 "#PWR133" H 1400 5100 30  0001 C CNN
F 1 "GND" H 1400 5030 30  0001 C CNN
F 2 "~" H 1400 5100 60  0000 C CNN
F 3 "~" H 1400 5100 60  0000 C CNN
	1    1400 5100
	1    0    0    -1  
$EndComp
Connection ~ 1400 4700
$Comp
L C C81
U 1 1
P 1400 5800
F 0 "C81" H 1450 5900 50  0000 L CNN
F 1 "1000" H 1450 5700 40  0000 L CNN
F 2 "~" H 1438 5650 30  0000 C CNN
F 3 "~" H 1400 5800 60  0000 C CNN
	1    1400 5800
	1    0    0    -1  
$EndComp
$Comp
L GND #PWR134
U 1 1
P 1400 6000
F 0 "#PWR134" H 1400 6000 30  0001 C CNN
F 1 "GND" H 1400 5930 30  0001 C CNN
F 2 "~" H 1400 6000 60  0000 C CNN
F 3 "~" H 1400 6000 60  0000 C CNN
	1    1400 6000
	1    0    0    -1  
$EndComp
Connection ~ 1400 5600
$Comp
L C C77
U 1 1
P 1400 2200
F 0 "C77" H 1450 2300 50  0000 L CNN
F 1 "1000" H 1450 2100 40  0000 L CNN
F 2 "~" H 1438 2050 30  0000 C CNN
F 3 "~" H 1400 2200 60  0000 C CNN
	1    1400 2200
	1    0    0    -1  
$EndComp
$Comp
L GND #PWR130
U 1 1
P 1400 2400
F 0 "#PWR130" H 1400 2400 30  0001 C CNN
F 1 "GND" H 1400 2330 30  0001 C CNN
F 2 "~" H 1400 2400 60  0000 C CNN
F 3 "~" H 1400 2400 60  0000 C CNN
	1    1400 2400
	1    0    0    -1  
$EndComp
Connection ~ 1400 2000
$Comp
L C C76
U 1 1
P 1400 1300
F 0 "C76" H 1450 1400 50  0000 L CNN
F 1 "1000" H 1450 1200 40  0000 L CNN
F 2 "~" H 1438 1150 30  0000 C CNN
F 3 "~" H 1400 1300 60  0000 C CNN
	1    1400 1300
	1    0    0    -1  
$EndComp
$Comp
L GND #PWR129
U 1 1
P 1400 1500
F 0 "#PWR129" H 1400 1500 30  0001 C CNN
F 1 "GND" H 1400 1430 30  0001 C CNN
F 2 "~" H 1400 1500 60  0000 C CNN
F 3 "~" H 1400 1500 60  0000 C CNN
	1    1400 1500
	1    0    0    -1  
$EndComp
Connection ~ 1400 1100
$Comp
L C C88
U 1 1
P 5100 1300
F 0 "C88" H 5150 1400 50  0000 L CNN
F 1 "1000" H 5150 1200 40  0000 L CNN
F 2 "~" H 5138 1150 30  0000 C CNN
F 3 "~" H 5100 1300 60  0000 C CNN
	1    5100 1300
	1    0    0    -1  
$EndComp
$Comp
L GND #PWR159
U 1 1
P 5100 1500
F 0 "#PWR159" H 5100 1500 30  0001 C CNN
F 1 "GND" H 5100 1430 30  0001 C CNN
F 2 "~" H 5100 1500 60  0000 C CNN
F 3 "~" H 5100 1500 60  0000 C CNN
	1    5100 1500
	1    0    0    -1  
$EndComp
Connection ~ 5100 1100
$Comp
L C C89
U 1 1
P 5100 2200
F 0 "C89" H 5150 2300 50  0000 L CNN
F 1 "1000" H 5150 2100 40  0000 L CNN
F 2 "~" H 5138 2050 30  0000 C CNN
F 3 "~" H 5100 2200 60  0000 C CNN
	1    5100 2200
	1    0    0    -1  
$EndComp
$Comp
L GND #PWR160
U 1 1
P 5100 2400
F 0 "#PWR160" H 5100 2400 30  0001 C CNN
F 1 "GND" H 5100 2330 30  0001 C CNN
F 2 "~" H 5100 2400 60  0000 C CNN
F 3 "~" H 5100 2400 60  0000 C CNN
	1    5100 2400
	1    0    0    -1  
$EndComp
Connection ~ 5100 2000
$Comp
L C C90
U 1 1
P 5100 3600
F 0 "C90" H 5250 3600 50  0000 L CNN
F 1 "1000" H 5250 3500 40  0000 L CNN
F 2 "~" H 5138 3450 30  0000 C CNN
F 3 "~" H 5100 3600 60  0000 C CNN
	1    5100 3600
	1    0    0    -1  
$EndComp
$Comp
L GND #PWR162
U 1 1
P 5100 3800
F 0 "#PWR162" H 5100 3800 30  0001 C CNN
F 1 "GND" H 5100 3730 30  0001 C CNN
F 2 "~" H 5100 3800 60  0000 C CNN
F 3 "~" H 5100 3800 60  0000 C CNN
	1    5100 3800
	1    0    0    -1  
$EndComp
$Comp
L C C91
U 1 1
P 5100 4850
F 0 "C91" H 5250 4850 50  0000 L CNN
F 1 "1000" H 5250 4750 40  0000 L CNN
F 2 "~" H 5138 4700 30  0000 C CNN
F 3 "~" H 5100 4850 60  0000 C CNN
	1    5100 4850
	1    0    0    -1  
$EndComp
$Comp
L GND #PWR164
U 1 1
P 5100 5050
F 0 "#PWR164" H 5100 5050 30  0001 C CNN
F 1 "GND" H 5100 4980 30  0001 C CNN
F 2 "~" H 5100 5050 60  0000 C CNN
F 3 "~" H 5100 5050 60  0000 C CNN
	1    5100 5050
	1    0    0    -1  
$EndComp
Connection ~ 5100 4650
Connection ~ 5100 3400
$EndSCHEMATC
